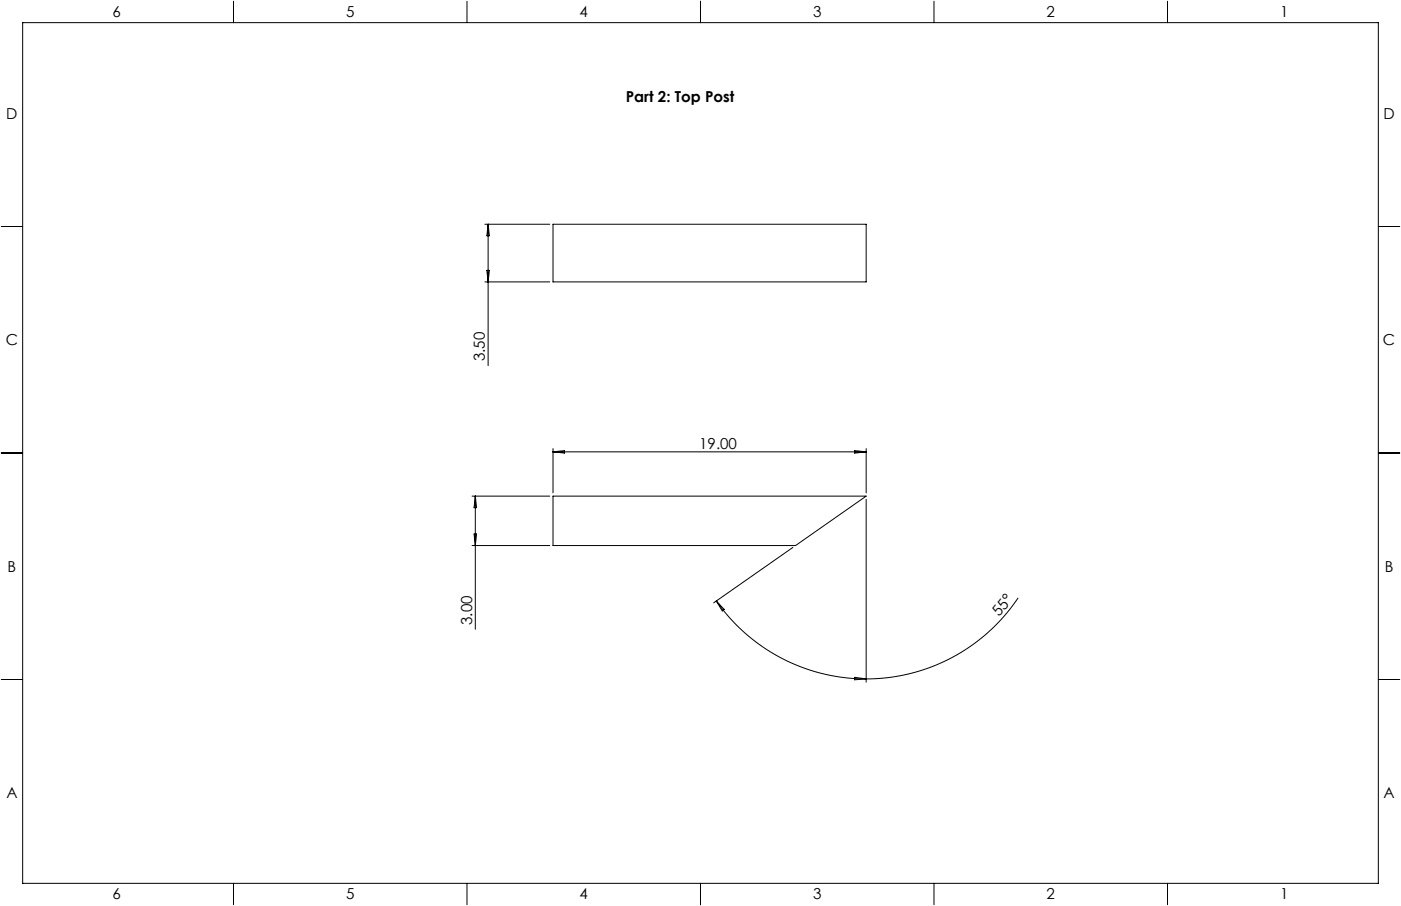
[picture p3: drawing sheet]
<svg xmlns="http://www.w3.org/2000/svg" width="432mm" height="279mm" viewBox="0 0 432 279" stroke-linecap="round" stroke-linejoin="round" font-family="sans-serif">
<g fill="none" stroke="#000" stroke-width=".31">
<path d="M7 7h417.8v265.4h-417.8zM72 .4v6.6M143.9 .4v6.6M215.9 .4v6.6M287.9 .4v6.6M359.8 .4v6.6M.4 69.8h6.6M149.4 69.2h20M150.4 69.2v43.6M150.4 69.2l.4 3.5h-.7zM170.4 69.2h96.6v17.7h-96.6zM424.8 69.8h6.6"/>
<path d="M149.4 86.9h20M150.1 83.4h.7l-.4 3.5zM.4 139.7h6.6M170.4 138.3v13.7M170.4 139.3h96.6M170.4 139.3l3.6-.3v.7zM263.4 139l3.6 .3-3.6 .4zM267 138.3v13.7M424.8 139.7h6.6M145.5 153h23.9M146.5 153v41.1M146.5 153l.4 3.6h-.8z"/>
<path d="M170.4 153h96.6l-21.8 15.2h-74.8zM267 154v56.4M145.5 168.2h23.9M146.1 164.7h.8l-.4 3.5zM244.4 168.8l-24.4 17.1M220.8 185.3a56.4 56.4 0 0 0 46.2 24.1M220.8 185.3l2.4 2.7-.6 .4zM313.8 184.4a56.4 56.4 0 0 1-46.8 25M.4 209.5h6.6M263.4 208.9l3.6 .5-3.6 .2zM424.8 209.5h6.6M72 272.4v6.6"/>
<path d="M143.9 272.4v6.6M215.9 272.4v6.6M287.9 272.4v6.6M359.8 272.4v6.6"/>
</g>
<g font-size="4.7">
<text x="34.7" y="5.4">6</text>
<text x="106.7" y="5.4">5</text>
<text x="178.6" y="5.4">4</text>
<text x="250.6" y="5.4">3</text>
<text x="322.5" y="5.4">2</text>
<text x="394.5" y="5.4">1</text>
<text x="192.9" y="31.4">Part 2: Top Post</text>
<text x="1.9" y="36.6">D</text>
<text x="426.4" y="36.6">D</text>
<text x="1.8" y="106.4">C</text>
<text x="426.2" y="106.4">C</text>
<text x="149.4" y="111.5" transform="rotate(-90 149.4 111.5)">3.50</text>
<text x="215.5" y="138.3">19.00</text>
<text x="2.3" y="176.3">B</text>
<text x="426.8" y="176.3">B</text>
<text x="308" y="190.4" transform="rotate(-51 308 190.4)">55°</text>
<text x="145.5" y="192.8" transform="rotate(-90 145.5 192.8)">3.00</text>
<text x="2" y="246.1">A</text>
<text x="426.4" y="246.1">A</text>
<text x="34.7" y="277.4">6</text>
<text x="106.7" y="277.4">5</text>
<text x="178.6" y="277.4">4</text>
<text x="250.6" y="277.4">3</text>
<text x="322.5" y="277.4">2</text>
<text x="394.5" y="277.4">1</text>
</g>
</svg>
